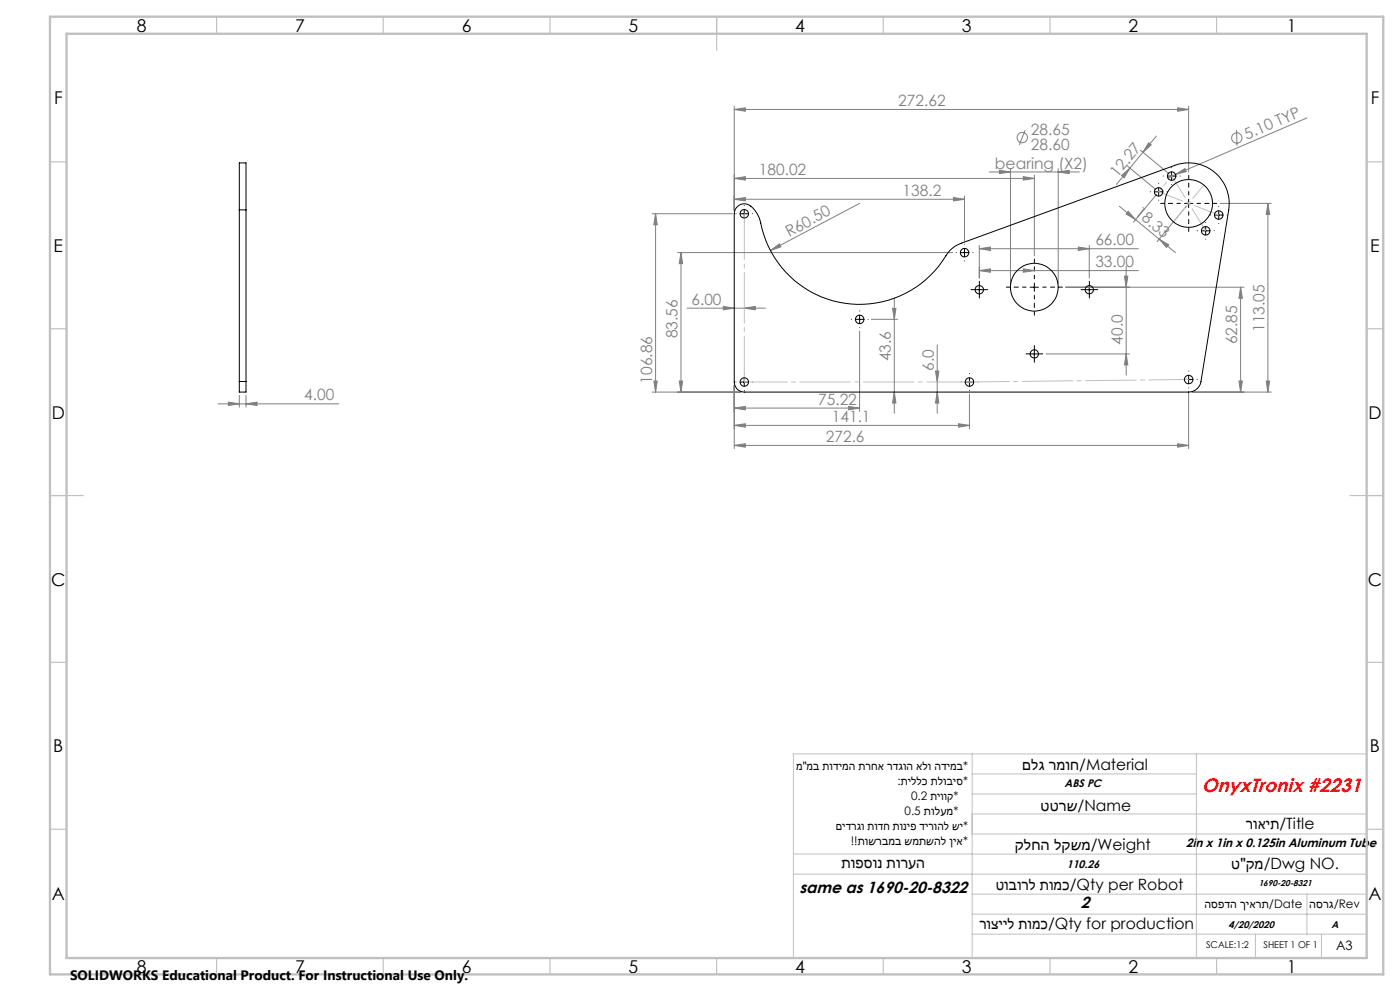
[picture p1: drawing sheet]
<svg xmlns="http://www.w3.org/2000/svg" width="420mm" height="297mm" viewBox="0 0 420 297" stroke-linecap="round" stroke-linejoin="round" font-family="sans-serif">
<g fill="none" stroke="#808080" stroke-width=".3">
<path d="M220.3 32.8l3.3-.5v1zM220.3 31.8v31.3M220.3 32.8h136.3M307.6 39l-1.8 4.5M353.3 32.3l3.3 .5-3.3 .5zM356.6 31.8v19.8M371 39l.1 4.7M392.1 35.3l-39.4 17M220.3 53.5l3.3-.6v1.1zM220.3 59.7l3.3-.5v1zM220.3 53.5h90M220.3 59.7h69"/>
<path d="M286.1 59.2l3.2 .5-3.2 .5zM289.3 58.7v13.5M296.8 51.5h27M299.8 51l3.3 .5-3.3 .5zM303.1 50.5v34.6M307 52.9l3.3 .6-3.3 .5zM310.3 52.5v24.2M317.5 51.5l3.2-.5v1zM317.5 50.5v34.6M336.5 52.6l2.5-2.2-1.7 2.9zM338.2 49.7l8.6 7.2M342.1 45l8.6 7.1"/>
<path d="M342.9 45.6l-8 9.7M344.6 42.8l.8 .6-2.5 2.2zM346.9 40.8l-4 4.8M347 58.3l-7 8.3M352.7 52.3l2.8-1.8 .4 .9zM352.7 52.3l-2.4 1M195.7 64.1h24M196.7 64.1l.5 3.3h-1.1zM196.7 64.1v53.4M203.3 75.7h82.5M204.3 75.7l.5 3.3h-1zM204.3 75.7v41.8"/>
<path d="M231.1 75.1l2.7-2 .5 .9zM257.9 61l-26.8 14.1M293.8 74.5l3.3-.5v1.1zM293.8 73.6v9.7M293.8 74.5h47.7M323.5 74l3.3 .5-3.3 .6zM326.8 73.6v9.7M335.8 61.8l16.8 13.9M337.9 79.7v32.7M338.5 63.4l2.2 2.4-2.9-1.7zM347.8 71.7l2.8 1.7-.6 .8zM356 61.7l-8.9 10.8"/>
<path d="M366 61h15.4M380.4 61l.5 3.3h-1zM380.4 61v56.5M206.1 92.4h23.5M217 91.8l3.3 .6-3.3 .4zM223.3 92.4l3.3-.6v1zM257.9 99.2v24.1M261.4 95.7h7.9M267.8 92.4h1l-.5 3.3zM268.3 89.4v34.5M293.8 81.1l3.3-.5v1zM293.8 81.1h47.7"/>
<path d="M307 80.6l3.3 .5-3.3 .5zM319.7 86.1h53.5M337.3 82.8h1l-.4 3.3zM372.2 86.1l.5 3.3h-1zM372.2 86.1v31.4M71.8 118.5v3.5M73.8 118.5v3.5M195.7 117.5h26.6M196.1 114.2h1.1l-.5 3.3zM203.8 114.2h1l-.5 3.3zM220.3 115.5v19M268.3 117.5l.5 3.3h-1z"/>
<path d="M280.6 111.2h1.1l-.5 3.3zM281.2 117.5l.5 3.3h-1.1zM281.2 103.4v20.5M290.8 118v10.5M313.8 106.1h25M337.9 106.1l.4 3.3h-1zM356.6 117.3v17.2M357.6 117.5h23.8M371.7 114.2h1l-.5 3.3zM379.9 114.2h1l-.5 3.3zM65.4 121h36.2M68.5 120.5l3.3 .5-3.3 .5z"/>
<path d="M73.8 121l3.3-.5v1zM220.3 127.5l3.3-.5v1zM220.3 133.5l3.3-.5v1zM220.3 122.3l3.3-.5v1zM220.3 127.5h70.5M220.3 133.5h136.3M220.3 122.3h37.6M254.6 121.8l3.3 .5-3.3 .5zM287.5 127l3.3 .5-3.3 .5zM353.3 133l3.3 .5-3.3 .5z"/>
<circle cx="306.7" cy="41.2" r="1.55"/>
<circle cx="371" cy="41.4" r="1.56"/>
</g>
<g fill="none" stroke="#c0c0c0" stroke-width=".3">
<path d="M356.1 61h1M356.2 60.6l.7 .7M356.6 60.5v1M356.9 60.6l-.7 .7M291.6 226v61.1M291.6 231.9h67.3M291.6 237.9h67.3M358.9 226v61.1M410 226h-172v61.1M238 255.9h53.6M291.6 243.9h118.4M291.6 249.9h118.4"/>
<path d="M291.6 256h118.4M238 262h172M291.6 268h118.4M291.6 280h118.4M291.6 274h118.4M376.6 280v7.1M392.1 268v12M396.5 280v7.1"/>
</g>
<g fill="none" stroke="#000" stroke-width=".3" stroke-dasharray="15.2 1.3 1.3 1.3">
<path d="M345.1 57.5h.1M347.6 55h.1M347.6 60h.1M349 52.8h.1M350.1 57.5h.1M351.5 50.3v-.1M351.5 55.3h.1M354 52.8h.1M220.8 64h.1M223.3 61.5h.1M223.3 66.5v.1M225.8 64h.1"/>
<path d="M286.9 75.7h.1M289.4 73.2h.1M289.4 78.2h.1M291.9 75.7h.1M359.2 69.2h.1M361.7 66.7v-.1M361.7 71.7h.1M363.1 64.4h.1M364.2 69.2h.1M365.6 61.9h.1M365.6 66.9v.1M368.1 64.4h.1"/>
<path d="M255.4 95.7h.1M257.9 93.2h.1M257.9 98.2h.1M260.4 95.7h.1M292.6 86.8h-1.3M293.8 85.6v-1.3M293.8 88.1v1.2M295.1 86.8h1.2M325.6 86.8h-1.3M326.8 85.6v-1.3M326.8 88.1v1.2M328.1 86.8h1.2"/>
<path d="M220.8 114.5h.1M223.3 112h.1M223.3 117h.1M225.8 114.5h.1M288.4 114.5h-.1M290.9 112h.1M290.9 117h.1M293.4 114.5h.1M309.1 106.1h-1.3M310.3 104.8v-1.2M310.3 107.3v1.3M311.6 106.1h1.2"/>
<path d="M354.1 113.7h.1M356.6 111.2h.1M356.6 116.2v.1M359.1 113.7h.1"/>
</g>
<path d="M356.6 58.5v-6M354.1 61h-5.9M356.6 63.5v5.9M359.1 61h5.9M307.8 86.1h-5.9M310.3 83.6v-6M310.3 88.6v5.9M312.8 86.1h5.9" fill="none" stroke="#000" stroke-width=".3" stroke-dasharray="15.2 1.3 1.3 1.3" stroke-dashoffset="14.2"/>
<g fill="none" stroke="#000" stroke-width=".3">
<path d="M346.3 57.5h2.5M347.6 56.3v2.4M350.2 52.8h2.5M351.5 51.5v2.5M356.6 59.7v2.5M222 64.1h2.5M223.3 62.8v2.5M288.1 75.7h2.5M289.3 74.5v2.5M355.4 61h2.5M360.5 69.2h2.4M361.7 67.9v2.5"/>
<path d="M364.3 64.4h2.6M365.6 63.2v2.5M256.6 95.7h2.6M257.9 94.5v2.5M292.6 86.8h2.4M293.8 85.6v2.5M309 86.1h2.5M310.3 84.8v2.5M325.5 86.8h2.5M326.8 85.6v2.5M222 114.5h2.5M223.3 113.2v2.5"/>
<path d="M289.6 114.5h2.5M290.8 113.2v2.5M309 106.1h2.5M310.3 104.8v2.5M355.4 113.7h2.5M356.6 112.5v2.5"/>
</g>
<path d="M351.5 52.8l10.2 16.4M365.6 64.4l-18-6.9" fill="none" stroke="#c0c0c0" stroke-width=".3" stroke-dasharray="15.2 1.3 1.3 1.3" stroke-dashoffset="7.5"/>
<path d="M347.6 57.5l3.9-4.7" fill="none" stroke="#c0c0c0" stroke-width=".3" stroke-dasharray="15.2 1.3 1.3 1.3" stroke-dashoffset="14.1"/>
<path d="M352 66.5l9.2-11.1" fill="none" stroke="#c0c0c0" stroke-width=".3" stroke-dasharray="15.2 1.3 1.3 1.3" stroke-dashoffset="10"/>
<path d="M223.3 64v50.5" fill="none" stroke="#c0c0c0" stroke-width=".3" stroke-dasharray="15.2 1.3 1.3 1.3" stroke-dashoffset="1.5"/>
<path d="M223.3 114.5h67.6" fill="none" stroke="#c0c0c0" stroke-width=".3" stroke-dasharray="15.2 1.3 1.3 1.3" stroke-dashoffset="2.4"/>
<path d="M290.9 114.5l65.7-.8" fill="none" stroke="#c0c0c0" stroke-width=".3" stroke-dasharray="15.2 1.3 1.3 1.3" stroke-dashoffset="3.3"/>
<g fill="none" stroke="#c0c0c0" stroke-width=".35">
<path d="M65 5v5M115 5v5M165 5v5M215 5v10M265 5v5M315 5v5M365 5v5M15 48.5h5M410 48.5h5M15 98.5h5M410 98.5h5M15 148.5h10"/>
<path d="M405 148.5h10M15 198.5h5M410 198.5h5M15 248.5h5M410 248.5h5M65 287v5M115 287v5M165 287v5M215 287v5M265 287v5M315 287v5M365 287v5"/>
</g>
<path d="M15 5h400v287h-400zM20 10.1h390v277h-390z" fill="none" stroke="#c0c0c0" stroke-width=".7"/>
<g fill="#808080">
<path d="M352.7 52.3l2.8-1.8 .4 .9z"/>
<path d="M231.1 75.1l2.7-2 .5 .9z"/>
<path d="M347.8 71.7l2.8 1.7-.6 .8zM338.5 63.4l2.2 2.4-2.9-1.7z"/>
<path d="M223.3 92.4l3.3-.6v1zM217 91.8l3.3 .6-3.3 .4z"/>
<path d="M336.5 52.6l2.5-2.2-1.7 2.9zM344.6 42.8l.8 .6-2.5 2.2z"/>
<path d="M280.6 111.2h1.1l-.5 3.3zM281.2 117.5l.5 3.3h-1.1z"/>
<path d="M323.5 74l3.3 .5-3.3 .6zM293.8 74.5l3.3-.5v1.1zM307 80.6l3.3 .5-3.3 .5zM293.8 81.1l3.3-.5v1z"/>
<path d="M299.8 51l3.3 .5-3.3 .5zM317.5 51.5l3.2-.5v1zM68.5 120.5l3.3 .5-3.3 .5zM73.8 121l3.3-.5v1z"/>
<path d="M353.3 32.3l3.3 .5-3.3 .5zM220.3 32.8l3.3-.5v1zM307 52.9l3.3 .6-3.3 .5zM220.3 53.5l3.3-.6v1.1zM287.5 127l3.3 .5-3.3 .5zM220.3 127.5l3.3-.5v1zM353.3 133l3.3 .5-3.3 .5zM220.3 133.5l3.3-.5v1zM254.6 121.8l3.3 .5-3.3 .5zM220.3 122.3l3.3-.5v1zM286.1 59.2l3.2 .5-3.2 .5zM220.3 59.7l3.3-.5v1z"/>
<path d="M380.4 61l.5 3.3h-1zM379.9 114.2h1l-.5 3.3zM372.2 86.1l.5 3.3h-1zM371.7 114.2h1l-.5 3.3zM337.3 82.8h1l-.4 3.3zM337.9 106.1l.4 3.3h-1zM267.8 92.4h1l-.5 3.3zM268.3 117.5l.5 3.3h-1zM204.3 75.7l.5 3.3h-1zM203.8 114.2h1l-.5 3.3zM196.7 64.1l.5 3.3h-1.1zM196.1 114.2h1.1l-.5 3.3z"/>
</g>
<g fill="none" stroke="#000" stroke-width=".3">
<path d="M71.8 62.9v-14.1h2v14.1M71.8 62.9h2M71.8 62.9v51.4M73.8 62.9v51.4M221.3 61.9a3.2 3.2 0 0 1 5 .9l1.5 2.6a30.5 30.5 0 0 0 24.9 25.4 30.5 30.5 0 0 0 32-15.4l1.6-1.5 2-1 64.1-23.3a12.2 12.2 0 0 1 16.2 13.3l-8.3 51.4a3.8 3.8 0 0 1-3.7 3.2h-133.3a3 3 0 0 1-3-3v-50.4a2.81 2.81 0 0 1 1-2.2zM71.8 114.3v3.2h2v-3.2M71.8 114.3h2"/>
<circle cx="347.6" cy="57.5" r="1.27"/>
<circle cx="351.5" cy="52.8" r="1.28"/>
<circle cx="223.3" cy="64.1" r="1.27"/>
<circle cx="289.4" cy="75.7" r="1.29"/>
<circle cx="356.6" cy="61" r="7.2"/>
<circle cx="361.7" cy="69.2" r="1.27"/>
<circle cx="365.6" cy="64.4" r="1.27"/>
<circle cx="257.9" cy="95.7" r="1.29"/>
<circle cx="293.8" cy="86.8" r="1.24"/>
<circle cx="310.3" cy="86.1" r="7.2"/>
<circle cx="326.8" cy="86.8" r="1.25"/>
<circle cx="223.3" cy="114.5" r="1.28"/>
<circle cx="290.8" cy="114.5" r="1.28"/>
<circle cx="310.3" cy="106.1" r="1.24"/>
<circle cx="356.6" cy="113.7" r="1.28"/>
</g>
<text font-size="5.8" fill="#f00" x="360.5" y="237.4">OnyxTronix #2231</text>
<g font-size="5.3">
<text x="41" y="9.5">8</text>
<text x="88.5" y="9.5">7</text>
<text x="138.5" y="9.5">6</text>
<text x="188.5" y="9.5">5</text>
<text x="238.5" y="9.5">4</text>
<text x="288.5" y="9.5">3</text>
<text x="338.5" y="9.5">2</text>
<text x="386" y="9.5">1</text>
<text x="16.2" y="31.3">F</text>
<text x="411.2" y="31.3">F</text>
<text x="16.1" y="75.5">E</text>
<text x="411.1" y="75.5">E</text>
<text x="15.5" y="125.5">D</text>
<text x="410.5" y="125.5">D</text>
<text x="15.4" y="175.5">C</text>
<text x="410.4" y="175.5">C</text>
<text x="16" y="225.5">B</text>
<text x="411" y="225.5">B</text>
<text x="15.5" y="269.8">A</text>
<text x="410.5" y="269.8">A</text>
<text x="41" y="291.5">8</text>
<text x="88.5" y="291.5">7</text>
<text x="138.5" y="291.5">6</text>
<text x="188.5" y="291.5">5</text>
<text x="238.5" y="291.5">4</text>
<text x="288.5" y="291.5">3</text>
<text x="338.5" y="291.5">2</text>
<text x="386" y="291.5">1</text>
</g>
<g font-size="4.8">
<text x="239.8" y="267.6">same as 1690-20-8322</text>
<text x="324.3" y="272">2</text>
</g>
<g font-size="4.7" fill="#808080">
<text x="269.5" y="31.8">272.62</text>
<text x="309.3" y="40.4">28.65</text>
<text x="374.1" y="41.9" transform="rotate(-23 374.1 41.9)">5.10 TYP</text>
<text x="309.3" y="45">28.60</text>
<text x="227.7" y="52.4">180.02</text>
<text x="298.5" y="50.5">bearing (X2)</text>
<text x="335.2" y="53.3" transform="rotate(-50 335.2 53.3)">12.27</text>
<text x="270.8" y="58.7">138.2</text>
<text x="340.2" y="64.1" transform="rotate(40 340.2 64.1)">18.33</text>
<text x="236.7" y="71" transform="rotate(-28 236.7 71)">R60.50</text>
<text x="328.6" y="73.5">66.00</text>
<text x="328.6" y="80.1">33.00</text>
<text x="207.4" y="91.3">6.00</text>
<text x="203.3" y="101.4" transform="rotate(-90 203.3 101.4)">83.56</text>
<text x="379.4" y="99.4" transform="rotate(-90 379.4 99.4)">113.05</text>
<text x="336.9" y="103.3" transform="rotate(-90 336.9 103.3)">40.0</text>
<text x="371.2" y="103.2" transform="rotate(-90 371.2 103.2)">62.85</text>
<text x="267.3" y="108.3" transform="rotate(-90 267.3 108.3)">43.6</text>
<text x="280.2" y="111.1" transform="rotate(-90 280.2 111.1)">6.0</text>
<text x="91.3" y="120">4.00</text>
<text x="195.7" y="115" transform="rotate(-90 195.7 115)">106.86</text>
<text x="245.4" y="121.3">75.22</text>
<text x="249.5" y="126.5">141.1</text>
<text x="247.7" y="132.5">272.6</text>
</g>
<g font-size="4.7">
<text x="306.7" y="230.7">םלג רמוח/Material</text>
<text x="312.2" y="243">טטרש/Name</text>
<text x="373.8" y="248.3">רואית/Title</text>
<text x="304.5" y="254.7">קלחה לקשמ/Weight</text>
<text x="252.4" y="260.3">תופסונ תורעה</text>
<text x="369.4" y="260.6">ט&quot;קמ/Dwg NO.</text>
<text x="298.7" y="266.8">טובורל תומכ/Qty per Robot</text>
<text x="293.8" y="278.4">רוצייל תומכ/Qty for production</text>
</g>
<text font-size="4.1" x="21" y="293.7">SOLIDWORKS Educational Product. For Instructional Use Only.</text>
<text font-size="3.9" x="400.8" y="284.6">A3</text>
<text font-size="3.7" x="355.9" y="254">2in x 1in x 0.125in Aluminum Tube</text>
<g font-size="3.5">
<text x="238.8" y="230.7">מ&quot;מב תודימה תרחא רדגוה אלו הדימב*</text>
<text x="269.2" y="235.2">:תיללכ תלוביס*</text>
<text x="273.3" y="239.8">0.2 תיווק*</text>
<text x="271.4" y="244.3">0.5 תולעמ*</text>
<text x="250.8" y="248.8">םידרגו תודח תוניפ דירוהל שי*</text>
<text x="255.2" y="253.3">!!תושרבמב שמתשהל ןיא*</text>
<text x="361.3" y="272">הספדה ךיארת/Date</text>
<text x="392.8" y="272">הסרג/Rev</text>
</g>
<g font-size="3.3">
<text x="319.4" y="235.9">ABS PC</text>
<text x="320" y="260.2">110.26</text>
</g>
<g font-size="2.9">
<text x="368.6" y="278.1">4/20/2020</text>
<text x="399.5" y="278.1">A</text>
</g>
<g font-size="2.8">
<text x="361.8" y="284.1">SCALE:1:2</text>
<text x="379.1" y="284.1">SHEET 1 OF 1</text>
</g>
<text font-size="2.6" x="377.6" y="265.5">1690-20-8321</text>
</svg>
